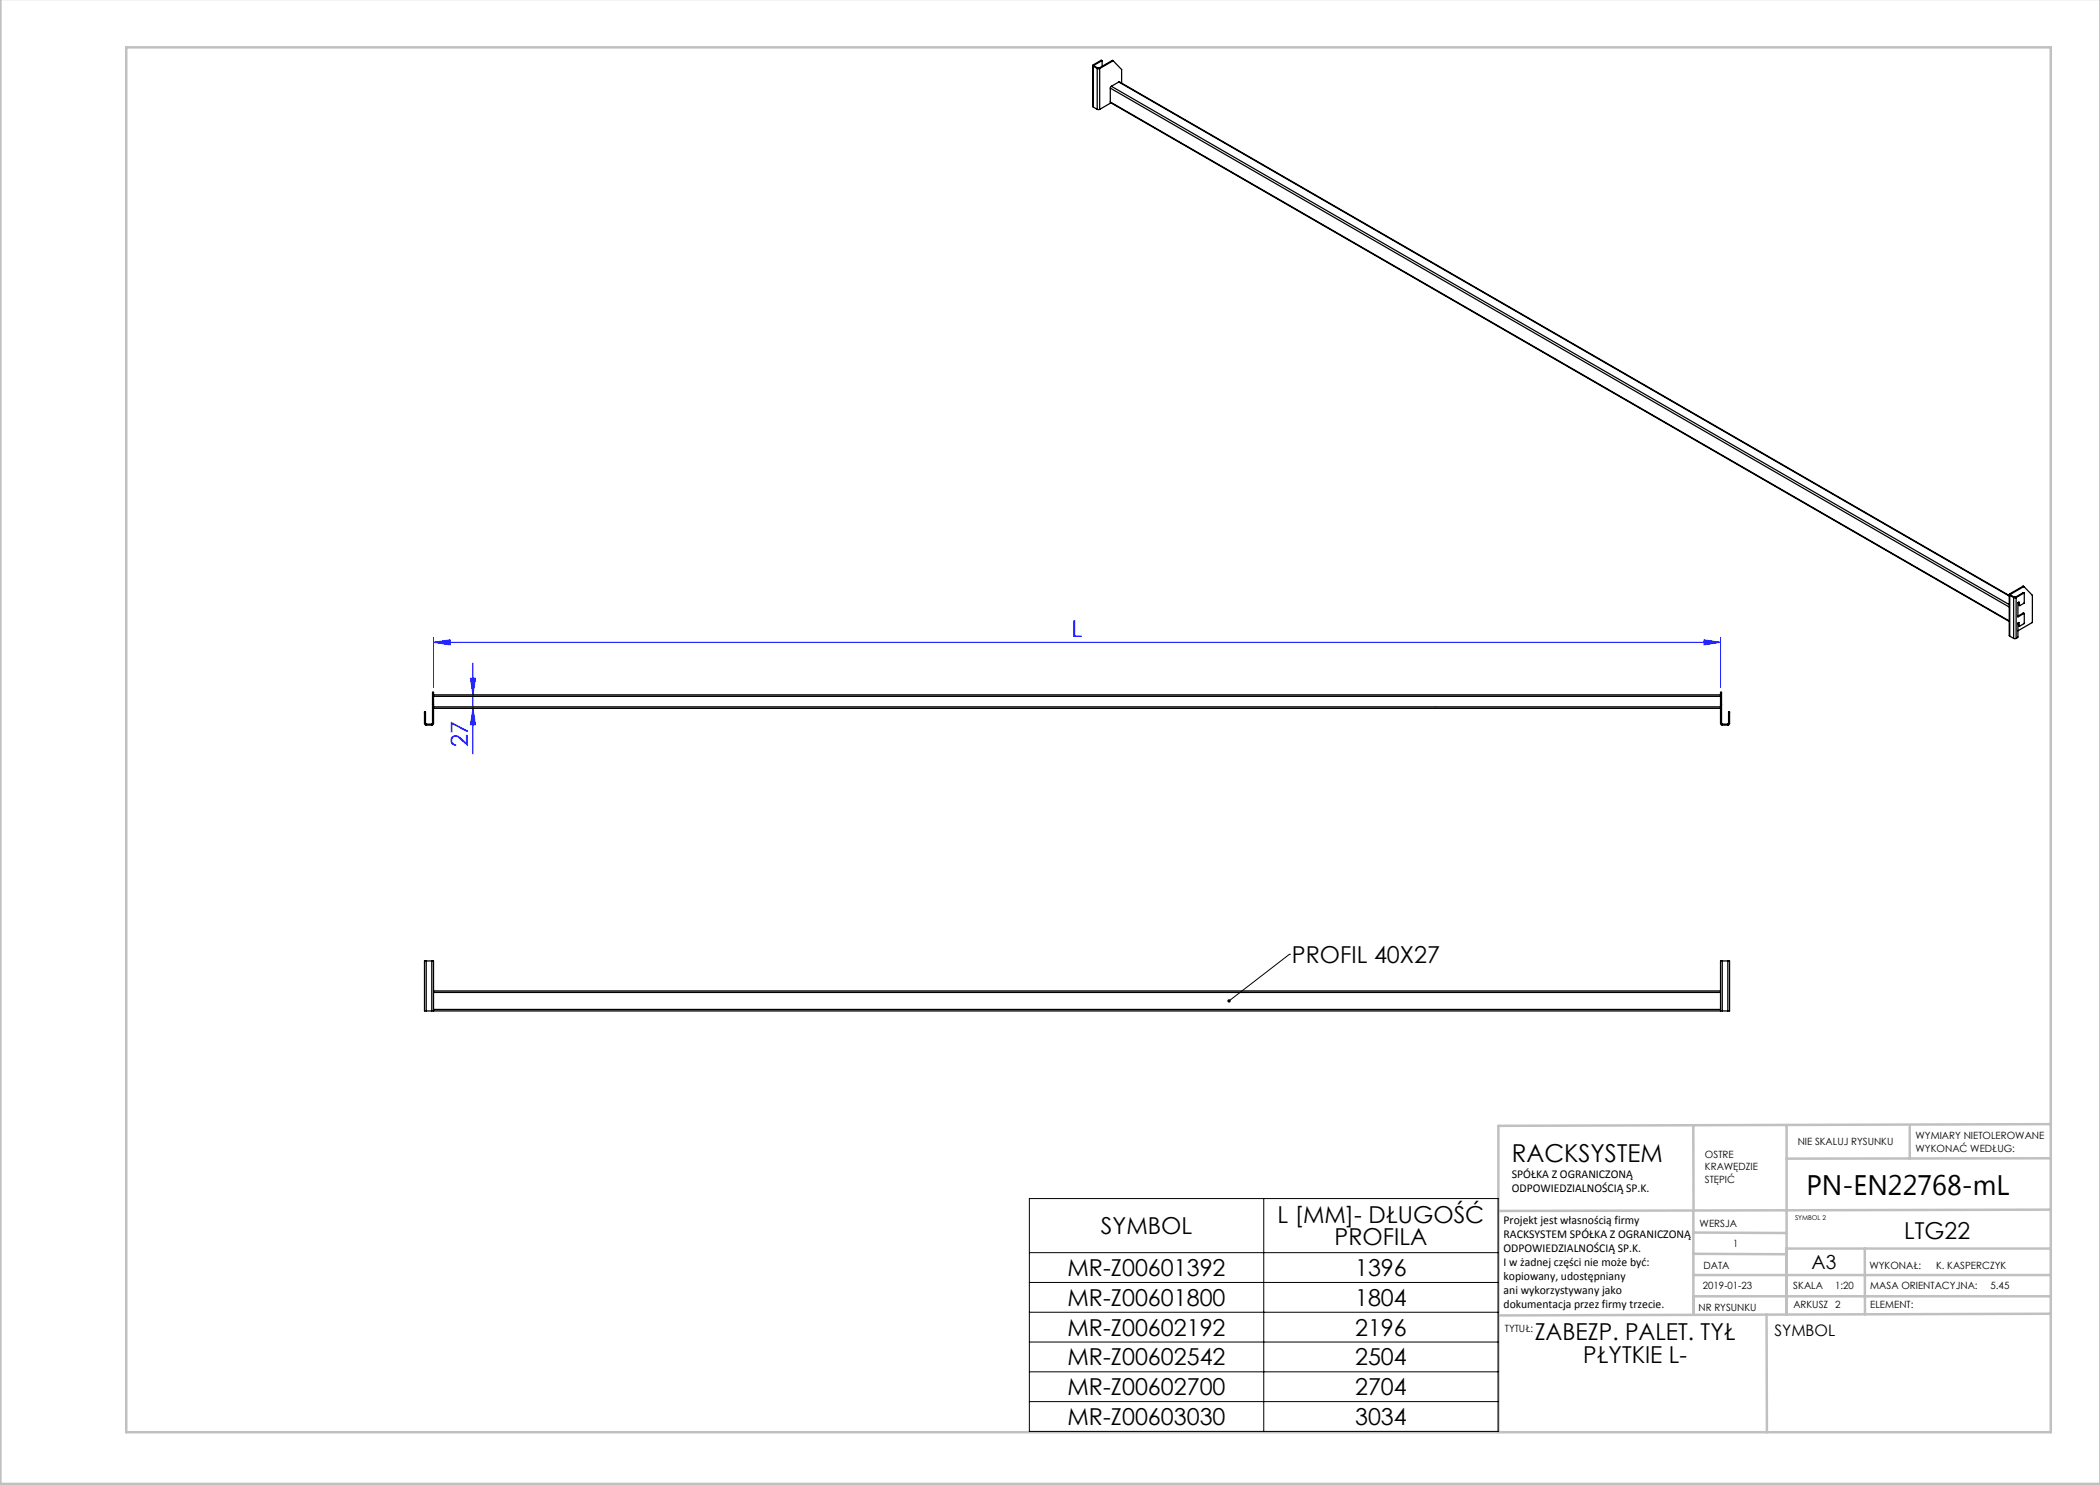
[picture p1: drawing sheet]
<svg xmlns="http://www.w3.org/2000/svg" width="420mm" height="297mm" viewBox="0 0 420 297" stroke-linecap="round" stroke-linejoin="round" font-family="sans-serif">
<path d="M86.7 128.5l3.3-.5v1zM86.7 127.5v10M86.7 128.5h257.4M94.1 135.7h1l-.5 3.3zM94.6 132.6v18.2M340.8 128l3.3 .5-3.3 .5zM344.1 127.5v10M94.6 141.7l.5 3.3h-1z" fill="none" stroke="#00f" stroke-width=".2"/>
<path d="M257.9 190.9h.1M257.9 190.9l-12.1 9.3M205.9 239.7h93.7v46.6h-93.7zM252.8 239.7v46.6M205.9 250.5h93.7M205.9 256.5h93.7M205.9 262.4h93.7M205.9 268.4h93.7M205.9 274.4h93.7M205.9 280.3h93.7" fill="none" stroke="#000" stroke-width=".2"/>
<path d="M287.3 141.4h-.4" fill="none" stroke="#c0c0c0" stroke-width=".2" stroke-dasharray="1.3 .6"/>
<g fill="none" stroke="#c0c0c0" stroke-width=".5">
<path d="M.1 -.1v296.9h419.9M25.2 9.5h385v276.9h-385zM338.7 225.2v16.9M357.3 225v37.9M382 225.4v6.3M410.1 224.8l-110.4 .4v61.2M410.1 231.7h-52.8M338.7 259.3h71.5M338.7 255h71.5M338.7 250.8l18.6 .1M338.7 246.5l18.6 .1M338.7 242.1v20.9"/>
<path d="M373 249.7v13.2M410.1 241.9l-110.4 .3M410.2 249.7h-52.9v13.2M353.3 262.9l.1 23.5M410.2 262.7l-110.5 .4"/>
</g>
<path d="M245.6 199.9a.34 .34 0 0 1 .5 .1 .34 .34 0 0 1-.1 .4 .34 .34 0 0 1-.5 0l.3-.2-.3 .2z" fill="#000"/>
<g fill="#00f">
<path d="M340.8 128l3.3 .5-3.3 .5zM86.7 128.5l3.3-.5v1z"/>
<path d="M94.6 141.7l.5 3.3h-1zM94.1 135.7h1l-.5 3.3z"/>
</g>
<g fill="none" stroke="#000" stroke-width=".25">
<path d="M218.6 13.1v8.2l.1 .1M218.7 13l-.1 .1 .1 .2M218.7 13l.1 .1M218.7 13.3v8.1M218.7 13.3l.7 .4M218.8 13.1v.1M218.8 13.1l1.6-1v1.2M218.8 13.2l-.1 .1M218.8 13.2l.8 .4M219.4 13.7h.5M219.4 13.7v8.2M219.6 13.6h.2"/>
<path d="M219.6 13.6l-.2 .1M219.8 13.6l.1 .1M219.9 13.7l2.7-1.5 1.7 1.7v2.7M219.9 13.7v8.2M220.2 12.1h.2M220.2 12.1l-1.5 .9M220.3 12.1h-.1M222.1 17.6v2.8M222.1 17.6l179.7 103.8M222.3 17.3l-.2 .3M222.3 17.3l179.5 103.6M222.4 12.1l.2 .1"/>
<path d="M222.4 12.1l-2.6 1.5M222.5 12.1h-.1M223.8 16.4l178 102.7M223.8 16.4l-1.5 .9M223.8 16.4l178 102.8M218.7 21.4l.7 .5M219.4 21.9h.5M222.1 20.4l179.7 103.9M222.1 20.4l179.7 103.8M222.2 20.6l-2.3 1.3M401.8 118.9v8.2l.1 .1M401.9 118.8l-.1 .1 .1 .2"/>
<path d="M401.9 119.1l.8 .4M401.9 118.8l.2 .1M401.9 119.1v8.1M402.1 118.9v.1M402.1 118.9l2.7-1.6 1.7 1.8v5.4l-2.9 1.7M402.1 119l-.2 .1M402.1 119l.8 .4M402.7 119.5h.5M402.7 119.5v8.2M402.9 119.4h.2M402.9 119.4l-.2 .1M403.1 119.4l.1 .1"/>
<path d="M403.2 119.5l1.6-.9v2l-.8 .5-.2-.7-.2 .1v2.9l1.2-.7M403.2 119.5v8.2M404.6 117.2l.2 .1M404.6 117.2l-2.7 1.6M404.6 118.5l.2 .1M404.6 118.5l-1.5 .9M404.6 117.2h.1M404.7 118.5h-.1M86.5 138.5h.2M86.5 138.5v2.3M86.7 138.5v2.3M86.7 139.3h257.4"/>
<path d="M86.7 139h257.4M344.1 138.5h.2M344.1 138.5v2.3M344.3 138.5v2.3M401.9 127.2l.8 .5M402.7 127.7h.5M403.7 124.6v.5M403.7 120.5l.1 .5M403.7 125.1v.1M403.7 125.1l.2 .1M403.8 121h.1M403.8 121l.1 .1"/>
<path d="M404.6 122.6l.2 .1M404.6 122.6l-1 .6M404.8 122.7v2l-.9 .5-.1-.7-.2 .1v2.8l-.4 .3M84.9 142.5v-.1l.2 .1M84.9 144.7l.1 .2 .2 .1M84.9 142.5v2.2M84.9 144.7h.2M84.9 142.5h.2M85.1 144.7l.1 .1M85.1 142.5v2.2M85.2 144.8v.2M85.2 145h1.2"/>
<path d="M85.2 144.8h1.2M86.4 144.8v.2M86.5 140.8v.1M86.5 144.7l-.1 .1M86.5 140.9h.2M86.5 144.7h.2M86.5 140.9v3.8M86.5 140.8h.2M86.7 140.8v.1M86.7 144.7l-.1 .2-.2 .1M86.7 140.9v3.8M86.7 141.4h257.4"/>
<path d="M86.7 141.7h257.4M344.1 140.8v.1M344.1 144.7l.1 .2 .3 .1M344.1 140.9v3.8M344.1 140.9h.2M344.1 144.7h.2M344.1 140.8h.2M344.3 140.8v.1M344.3 144.7l.2 .1M344.3 140.9v3.8M344.5 144.8v.2M344.5 145h1.1"/>
<path d="M344.5 144.8h1.1M345.6 144.8v.2M345.7 142.5v-.1l.2 .1M345.7 144.7l-.1 .1M345.7 144.7h.2M345.7 142.5h.2M345.7 142.5v2.2M345.9 144.7l-.1 .2-.2 .1M345.9 142.5v2.2M85.2 192.2h-.3v10h.3M85.2 192.2v10M85.2 192.2h1.2"/>
<path d="M86.4 192.2h.3v10M86.4 192.2v10M86.7 198.5h257.4M86.7 198.2h257.4M344.5 192.2h-.4v10M344.5 192.2h1.1M344.5 192.2v10M345.6 192.2h.3v10h-.3M345.6 192.2v10M85.2 202.2h1.2M86.4 202.2h.3M86.7 201.9h257.4"/>
<path d="M86.7 202.2h257.4M344.1 202.2h.4M344.5 202.2h1.1"/>
</g>
<text font-size="5.6" x="361.3" y="239.1">PN-EN22768-mL</text>
<text font-size="4.9" x="302.4" y="232.4">RACKSYSTEM</text>
<g font-size="4.7" fill="#00f">
<text x="214.3" y="127.5">L</text>
<text x="93.6" y="149.5" transform="rotate(-90 93.6 149.5)">27</text>
</g>
<g font-size="4.7">
<text x="258.4" y="192.6">PROFIL 40X27</text>
<text x="255.5" y="244.5">L [MM]- DŁUGOŚĆ</text>
<text x="220.2" y="246.8">SYMBOL</text>
<text x="266.9" y="249.1">PROFILA</text>
<text x="380.9" y="247.8">LTG22</text>
<text x="213.5" y="255.2">MR-Z00601392</text>
<text x="271" y="255.2">1396</text>
<text x="213.5" y="261.1">MR-Z00601800</text>
<text x="271" y="261.1">1804</text>
<text x="213.5" y="267.1">MR-Z00602192</text>
<text x="271" y="267.1">2196</text>
<text x="306.9" y="268.1">ZABEZP. PALET. TYŁ</text>
<text x="213.5" y="273.1">MR-Z00602542</text>
<text x="271" y="273.1">2504</text>
<text x="316.7" y="272.6">PŁYTKIE L-</text>
<text x="213.5" y="279">MR-Z00602700</text>
<text x="271" y="279">2704</text>
<text x="213.5" y="285">MR-Z00603030</text>
<text x="271" y="285">3034</text>
</g>
<text font-size="3.9" x="362.3" y="253.8">A3</text>
<text font-size="3.2" x="354.9" y="267.2">SYMBOL</text>
<g font-size="2.4">
<text x="302.4" y="235.6">SPÓŁKA Z OGRANICZONĄ</text>
<text x="302.4" y="238.4">ODPOWIEDZIALNOŚCIĄ SP.K.</text>
<text x="300.7" y="244.7">Projekt jest własnością firmy</text>
<text x="300.7" y="247.5">RACKSYSTEM SPÓŁKA Z OGRANICZONĄ</text>
<text x="300.7" y="250.3">ODPOWIEDZIALNOŚCIĄ SP.K.</text>
<text x="300.7" y="253.1">I w żadnej części nie może być:</text>
<text x="300.7" y="256">kopiowany, udostępniany</text>
<text x="300.7" y="258.8">ani wykorzystywany jako</text>
<text x="300.7" y="261.6">dokumentacja przez firmy trzecie.</text>
</g>
<g font-size="2">
<text x="383.1" y="227.9">WYMIARY NIETOLEROWANE</text>
<text x="341" y="231.6">OSTRE</text>
<text x="359.5" y="228.9">NIE SKALUJ RYSUNKU</text>
<text x="383.1" y="230.4">WYKONAĆ WEDŁUG:</text>
<text x="341" y="234.1">KRAWĘDZIE</text>
<text x="341" y="236.6">STĘPIĆ</text>
<text x="339.9" y="245.4">WERSJA</text>
<text x="346.6" y="249.5">1</text>
<text x="340.6" y="257.7">2019-01-23</text>
<text x="340.7" y="253.8">DATA</text>
<text x="358.7" y="257.7">SKALA</text>
<text x="367" y="257.7">1:20</text>
<text x="373.9" y="253.8">WYKONAŁ:</text>
<text x="374.1" y="257.7">MASA ORIENTACYJNA:</text>
<text x="387.2" y="253.8">K. KASPERCZYK</text>
<text x="398.1" y="257.7">5.45</text>
<text x="339.7" y="262.3">NR RYSUNKU</text>
<text x="358.7" y="261.7">ARKUSZ 2</text>
<text x="374.1" y="261.7">ELEMENT:</text>
<text x="301" y="266.4">TYTUŁ:</text>
</g>
<text font-size="1.3" x="359" y="244">SYMBOL 2</text>
</svg>
